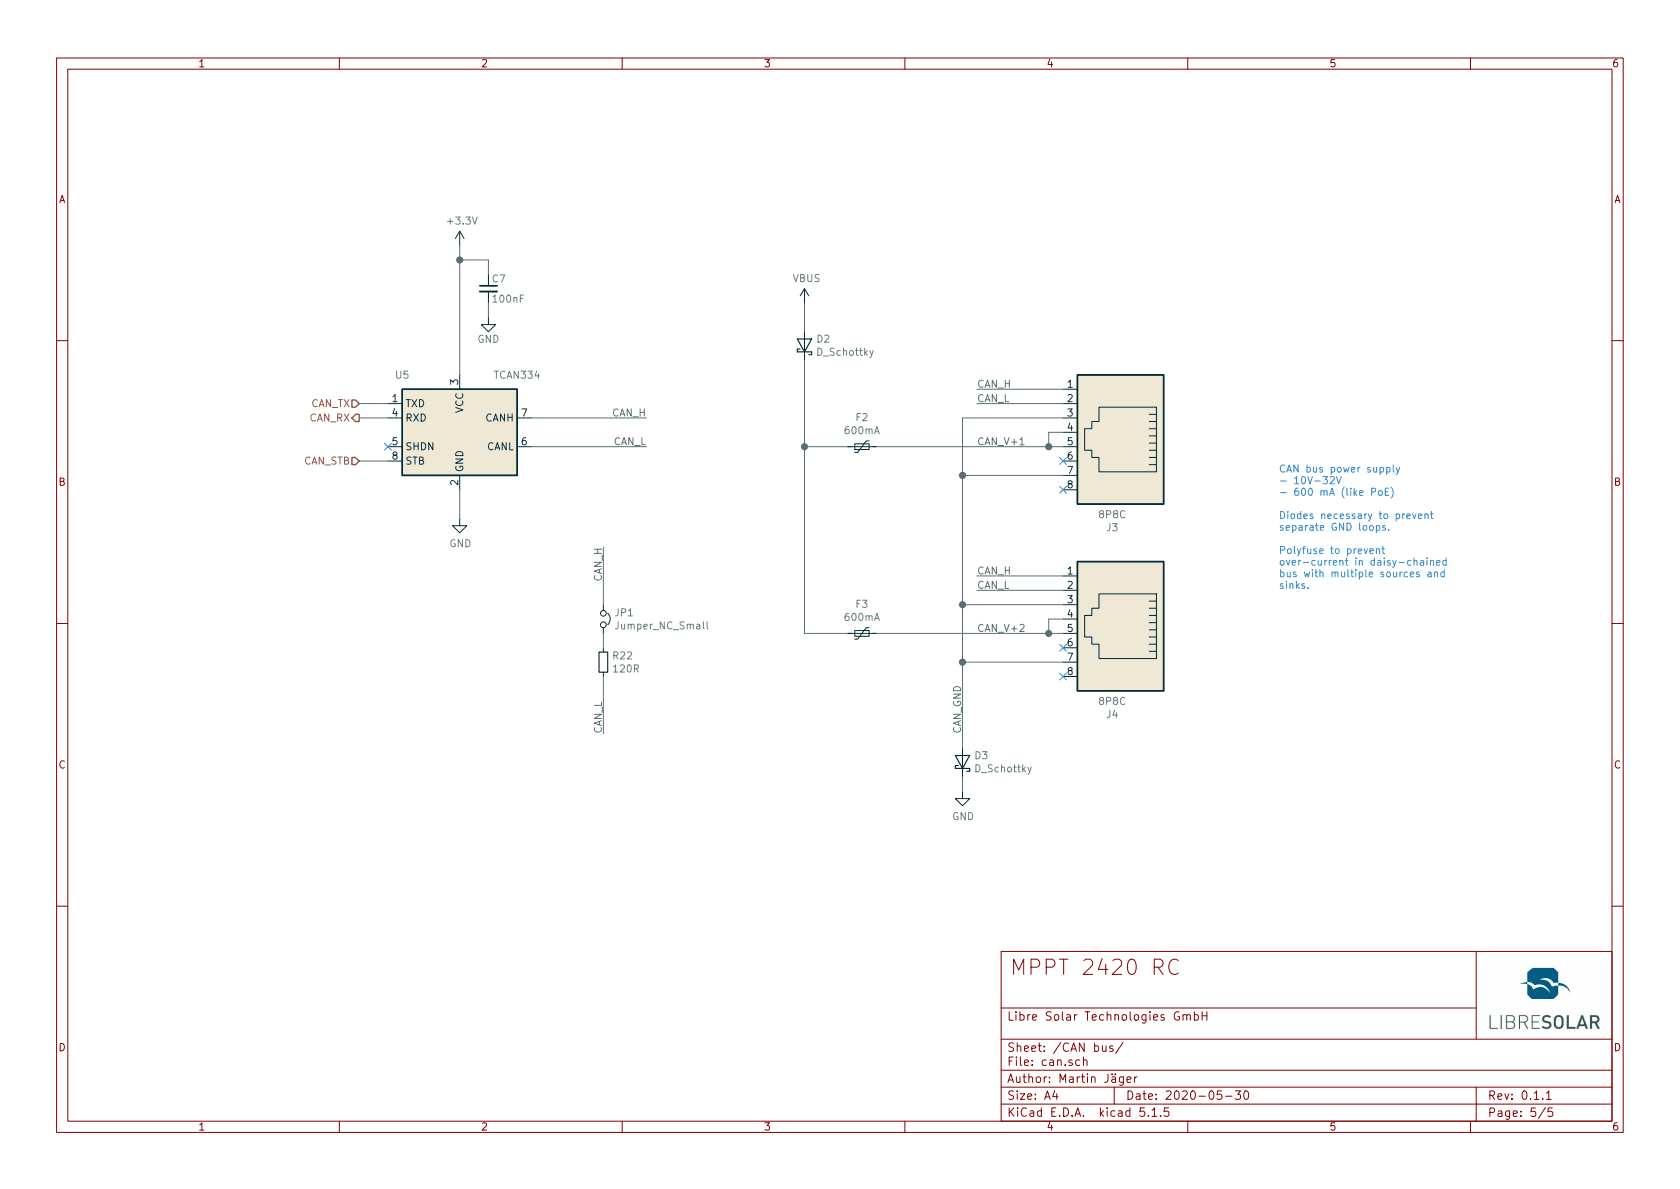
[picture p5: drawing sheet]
EESchema Schematic File Version 4
EELAYER 30 0
EELAYER END
$Descr A4 11693 8268
encoding utf-8
Sheet 5 5
Title "MPPT 2420 RC"
Date "2020-05-30"
Rev "0.1.1"
Comp "Libre Solar Technologies GmbH"
Comment1 "Author: Martin Jäger"
Comment2 ""
Comment3 ""
Comment4 ""
$EndDescr
$Comp
L Connector:8P8C J4
U 1 1
P 7800 4300
F 0 "J4" H 7857 4967 50  0000 C CNN
F 1 "8P8C" H 7857 4876 50  0000 C CNN
F 2 "LibreSolar:RJ45_8P8C" V 7800 4325 50  0001 C CNN
F 3 "" V 7800 4325 50  0001 C CNN
	1    7800 4300
	-1   0    0    1   
$EndComp
$Comp
L Connector:8P8C J3
U 1 1
P 7800 3000
F 0 "J3" H 7857 3667 50  0000 C CNN
F 1 "8P8C" H 7857 3576 50  0000 C CNN
F 2 "LibreSolar:RJ45_8P8C" V 7800 3025 50  0001 C CNN
F 3 "" V 7800 3025 50  0001 C CNN
	1    7800 3000
	-1   0    0    1   
$EndComp
$Comp
L Interface_CAN_LIN:TCAN334 U?
U 1 1
P 3200 3000
AR Path="/5E2FC161" Ref="U?"  Part="1" 
AR Path="/5E2F8B79/5E2FC161" Ref="U5"  Part="1" 
F 0 "U5" H 2800 3400 50  0000 C CNN
F 1 "TCAN334" H 3600 3400 50  0000 C CNN
F 2 "LibreSolar:SOIC-8_3.9x4.9mm_Pitch1.27mm" H 3200 2500 50  0001 C CIN
F 3 "http://www.ti.com/lit/ds/symlink/tcan337.pdf" H 3200 3000 50  0001 C CNN
F 4 "Texas Instruments" H 3200 3000 50  0001 C CNN "Manufacturer"
F 5 "TCAN334" H 3200 3000 50  0001 C CNN "PartNumber"
	1    3200 3000
	1    0    0    -1  
$EndComp
Wire Wire Line
	7400 2700 6800 2700
Wire Wire Line
	7400 2800 6800 2800
Wire Wire Line
	7400 4000 6800 4000
Wire Wire Line
	7400 4100 6800 4100
Text Label 6800 2700 0    50   ~ 0
CAN_H
Text Label 6800 2800 0    50   ~ 0
CAN_L
Text Label 6800 4000 0    50   ~ 0
CAN_H
Text Label 6800 4100 0    50   ~ 0
CAN_L
$Comp
L Device:Jumper_NC_Small JP1
U 1 1
P 4200 4300
F 0 "JP1" V 4154 4374 50  0000 L CNN
F 1 "Jumper_NC_Small" V 4245 4374 50  0000 L CNN
F 2 "Connector_PinHeader_2.54mm:PinHeader_1x02_P2.54mm_Vertical" H 4200 4300 50  0001 C CNN
F 3 "~" H 4200 4300 50  0001 C CNN
	1    4200 4300
	0    1    1    0   
$EndComp
$Comp
L LibreSolar:R R22
U 1 1
P 4200 4600
F 0 "R22" H 4259 4646 50  0000 L CNN
F 1 "120R" H 4259 4555 50  0000 L CNN
F 2 "LibreSolar:R_1206_3216" H 4025 4500 50  0001 C CNN
F 3 "" H 4125 4600 50  0001 C CNN
	1    4200 4600
	1    0    0    -1  
$EndComp
Wire Wire Line
	4200 4400 4200 4500
Wire Wire Line
	4200 4700 4200 5100
Wire Wire Line
	4200 4200 4200 3800
Text Label 4200 3800 3    50   ~ 0
CAN_H
Text Label 4200 5100 1    50   ~ 0
CAN_L
Wire Wire Line
	3700 2900 4500 2900
Wire Wire Line
	3700 3100 4500 3100
Text Label 4500 2900 2    50   ~ 0
CAN_H
Text Label 4500 3100 2    50   ~ 0
CAN_L
$Comp
L power:GND #PWR0111
U 1 1
P 3200 3600
F 0 "#PWR0111" H 3200 3350 50  0001 C CNN
F 1 "GND" H 3205 3427 50  0000 C CNN
F 2 "" H 3200 3600 50  0001 C CNN
F 3 "" H 3200 3600 50  0001 C CNN
	1    3200 3600
	1    0    0    -1  
$EndComp
$Comp
L power:+3.3V #PWR0112
U 1 1
P 3200 1700
F 0 "#PWR0112" H 3200 1550 50  0001 C CNN
F 1 "+3.3V" H 3215 1873 50  0000 C CNN
F 2 "" H 3200 1700 50  0001 C CNN
F 3 "" H 3200 1700 50  0001 C CNN
	1    3200 1700
	1    0    0    -1  
$EndComp
Wire Wire Line
	3200 2600 3200 1800
Wire Wire Line
	3200 3400 3200 3600
Wire Wire Line
	2700 2800 2500 2800
Wire Wire Line
	2700 2900 2500 2900
Wire Wire Line
	2700 3200 2500 3200
$Comp
L power:GND #PWR?
U 1 1
P 3400 2200
AR Path="/58A68DCB/5E3191B8" Ref="#PWR?"  Part="1" 
AR Path="/5E2F8B79/5E3191B8" Ref="#PWR0114"  Part="1" 
F 0 "#PWR0114" H 3400 1950 50  0001 C CNN
F 1 "GND" H 3400 2050 50  0000 C CNN
F 2 "" H 3400 2200 50  0000 C CNN
F 3 "" H 3400 2200 50  0000 C CNN
	1    3400 2200
	1    0    0    -1  
$EndComp
$Comp
L Project:C C?
U 1 1
P 3400 2000
AR Path="/58A68DCB/5E3191C0" Ref="C?"  Part="1" 
AR Path="/5E2F8B79/5E3191C0" Ref="C7"  Part="1" 
F 0 "C7" H 3420 2070 50  0000 L CNN
F 1 "100nF" H 3420 1930 50  0000 L CNN
F 2 "LibreSolar:C_0603_1608" H 3400 2000 50  0001 C CNN
F 3 "" H 3400 2000 50  0000 C CNN
F 4 "Murata" H -3850 -900 50  0001 C CNN "Manufacturer"
F 5 "GRM188R71H104KA93D" H -3850 -900 50  0001 C CNN "PartNumber"
	1    3400 2000
	1    0    0    -1  
$EndComp
Wire Wire Line
	3400 2100 3400 2200
Wire Wire Line
	3400 1900 3400 1800
Wire Wire Line
	3200 1800 3400 1800
Connection ~ 3200 1800
Wire Wire Line
	3200 1800 3200 1700
Text HLabel 2500 2800 0    50   Input ~ 0
CAN_TX
Text HLabel 2500 2900 0    50   Output ~ 0
CAN_RX
NoConn ~ 2700 3100
Text HLabel 2500 3200 0    50   Input ~ 0
CAN_STB
$Comp
L power:VBUS #PWR?
U 1 1
P 5600 2100
AR Path="/5E693080" Ref="#PWR?"  Part="1" 
AR Path="/5E2F8B79/5E693080" Ref="#PWR0117"  Part="1" 
F 0 "#PWR0117" H 5600 1950 50  0001 C CNN
F 1 "VBUS" H 5615 2273 50  0000 C CNN
F 2 "" H 5600 2100 50  0001 C CNN
F 3 "" H 5600 2100 50  0001 C CNN
	1    5600 2100
	1    0    0    -1  
$EndComp
$Comp
L LibreSolar:D_Schottky D2
U 1 1
P 5600 2400
F 0 "D2" V 5646 2321 50  0000 R CNN
F 1 "D_Schottky" V 5555 2321 50  0000 R CNN
F 2 "Diode_SMD:D_SOD-123" H 5500 2400 50  0001 C CNN
F 3 "" H 5600 2500 50  0001 C CNN
	1    5600 2400
	0    -1   -1   0   
$EndComp
$Comp
L LibreSolar:D_Schottky D3
U 1 1
P 6700 5300
F 0 "D3" V 6746 5221 50  0000 R CNN
F 1 "D_Schottky" V 6655 5221 50  0000 R CNN
F 2 "Diode_SMD:D_SOD-123" H 6600 5300 50  0001 C CNN
F 3 "" H 6700 5400 50  0001 C CNN
	1    6700 5300
	0    -1   -1   0   
$EndComp
$Comp
L power:GND #PWR0118
U 1 1
P 6700 5500
F 0 "#PWR0118" H 6700 5250 50  0001 C CNN
F 1 "GND" H 6705 5327 50  0000 C CNN
F 2 "" H 6700 5500 50  0001 C CNN
F 3 "" H 6700 5500 50  0001 C CNN
	1    6700 5500
	1    0    0    -1  
$EndComp
$Comp
L Device:Polyfuse_Small F2
U 1 1
P 6000 3100
F 0 "F2" V 5795 3100 50  0000 C CNN
F 1 "600mA" V 5886 3100 50  0000 C CNN
F 2 "Fuse:Fuse_1206_3216Metric" H 6050 2900 50  0001 L CNN
F 3 "~" H 6000 3100 50  0001 C CNN
	1    6000 3100
	0    1    1    0   
$EndComp
$Comp
L Device:Polyfuse_Small F3
U 1 1
P 6000 4400
F 0 "F3" V 5795 4400 50  0000 C CNN
F 1 "600mA" V 5886 4400 50  0000 C CNN
F 2 "Fuse:Fuse_1206_3216Metric" H 6050 4200 50  0001 L CNN
F 3 "~" H 6000 4400 50  0001 C CNN
	1    6000 4400
	0    1    1    0   
$EndComp
Wire Wire Line
	7400 4200 6700 4200
Wire Wire Line
	6700 4200 6700 4600
Wire Wire Line
	6700 4600 7400 4600
Connection ~ 6700 4600
Wire Wire Line
	6700 4600 6700 5200
Wire Wire Line
	6700 5400 6700 5500
Connection ~ 6700 4200
Wire Wire Line
	7400 2900 6700 2900
Wire Wire Line
	6700 2900 6700 3300
Wire Wire Line
	7400 3300 6700 3300
Connection ~ 6700 3300
Wire Wire Line
	6700 3300 6700 4200
NoConn ~ 7400 3200
NoConn ~ 7400 3400
NoConn ~ 7400 4500
NoConn ~ 7400 4700
Wire Wire Line
	5900 3100 5600 3100
Wire Wire Line
	5600 3100 5600 2500
Wire Wire Line
	5600 2100 5600 2300
Wire Wire Line
	5600 3100 5600 4400
Wire Wire Line
	5600 4400 5900 4400
Connection ~ 5600 3100
Text Notes 8900 4100 0    50   ~ 0
CAN bus power supply\n- 10V-32V\n- 600 mA (like PoE)\n\nDiodes necessary to prevent\nseparate GND loops.\n\nPolyfuse to prevent \nover-current in daisy-chained \nbus with multiple sources and \nsinks.
Text Label 6700 5100 1    50   ~ 0
CAN_GND
Wire Wire Line
	6100 4400 7300 4400
Wire Wire Line
	7400 4300 7300 4300
Wire Wire Line
	7300 4300 7300 4400
Connection ~ 7300 4400
Wire Wire Line
	7300 4400 7400 4400
Wire Wire Line
	7400 3100 7300 3100
Wire Wire Line
	7400 3000 7300 3000
Wire Wire Line
	7300 3000 7300 3100
Connection ~ 7300 3100
Wire Wire Line
	7300 3100 6100 3100
Text Label 6800 3100 0    50   ~ 0
CAN_V+1
Text Label 6800 4400 0    50   ~ 0
CAN_V+2
$EndSCHEMATC
